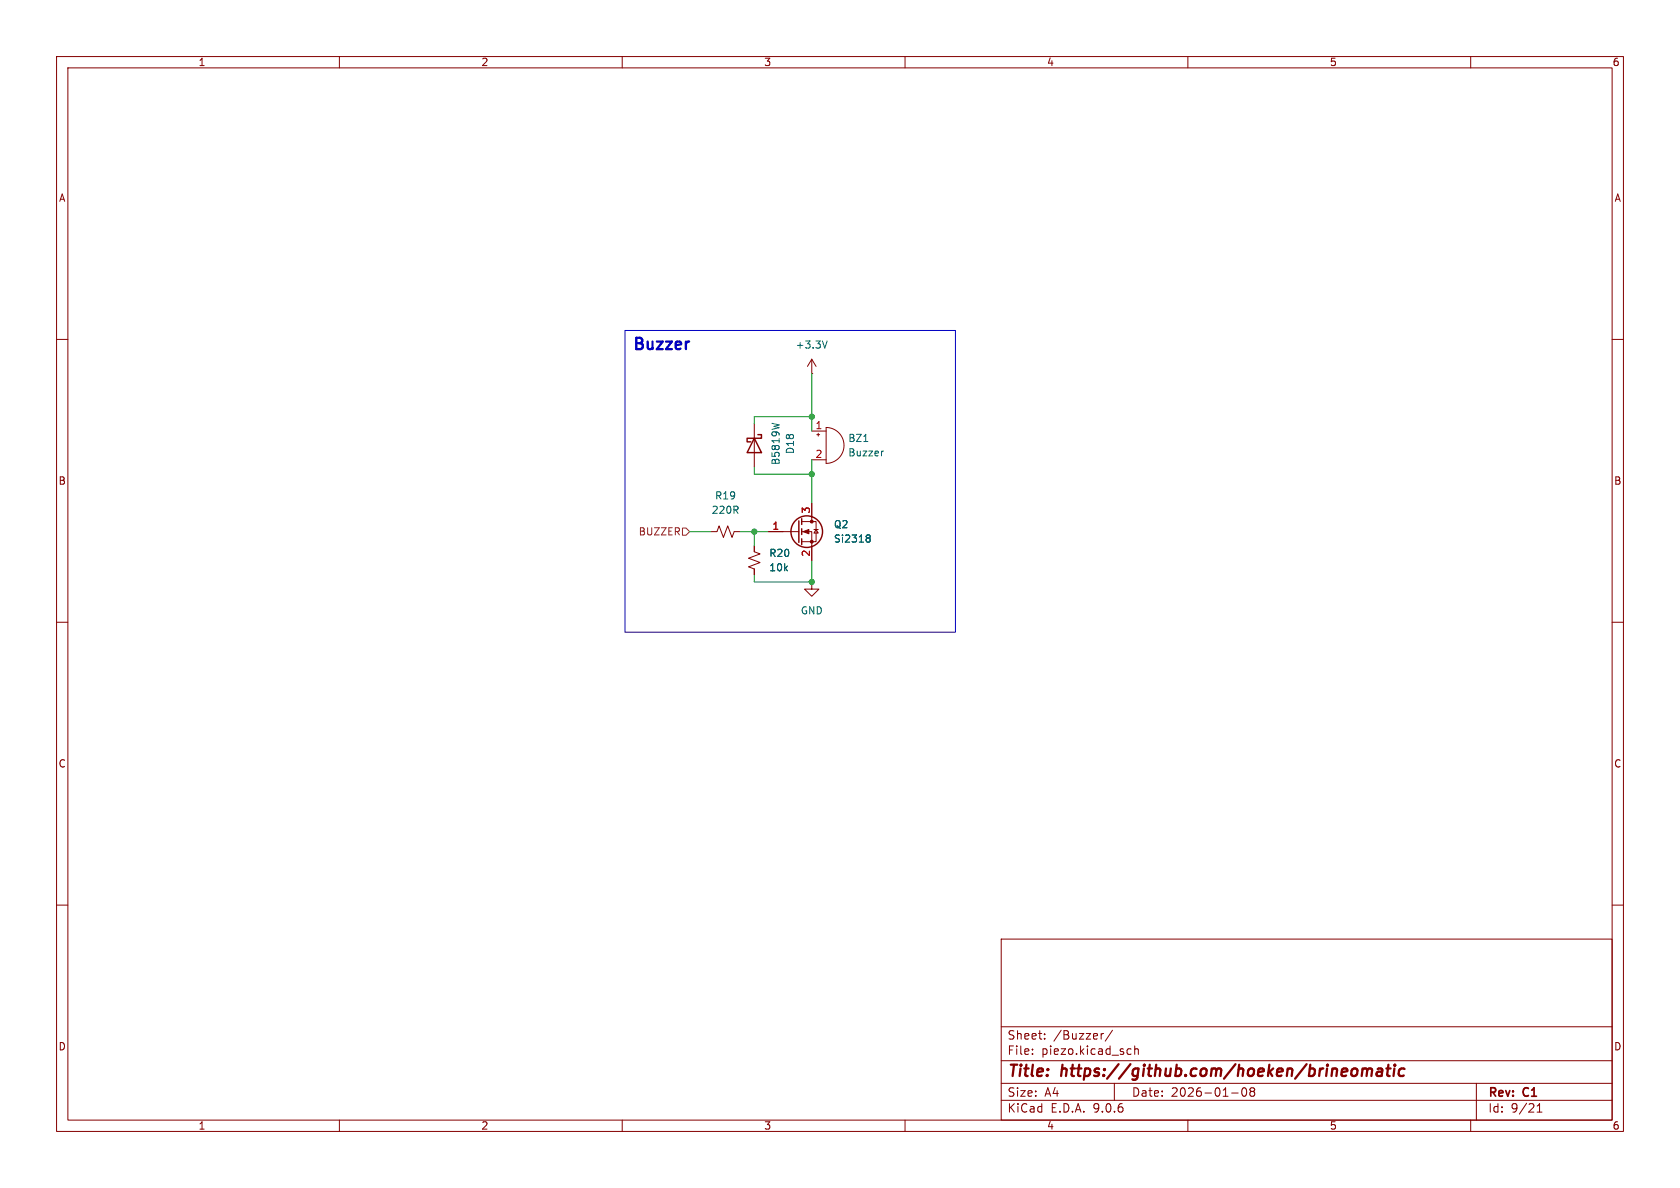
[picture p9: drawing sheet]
<svg xmlns="http://www.w3.org/2000/svg" width="297mm" height="210mm" viewBox="0 0 297 210" stroke-linecap="round" stroke-linejoin="round" font-family="sans-serif">
<g fill="none" stroke="#840000" stroke-width=".18">
<path d="M10 10h277v190h-277zM12 12h273v186h-273zM60 10v2M110 10v2M160 10v2M210 10v2M260 10v2M10 60h2M133.3 74.9v7.7M143.5 66h.1M143.5 63.5v2.5M143.5 76.2h2.5"/>
<path d="M143.5 63.5l-.8 1.3M143.5 63.5l.8 1.3M144.4 76.8h.5M144.7 76.6v.5M146 75.6a3.2 3.2 0 0 1 3.2 3.1 3.2 3.2 0 0 1-3.2 3.2zM285 60h2M125.7 94h1l.4-1 .8 2 .8-2 .7 2 .4-1h1M133.3 96.5v1l1.1 .4-2.1 .8 2.1 .7-2.1 .8 1 .4v1M135.9 94h5.3M141.7 92.2h2.6v3.6h-2.6M141.7 94h1.8v5.1M143.5 88.9v3.3"/>
<path d="M143.5 81.3h2.5M143.9 93.6h.8M144.3 93.6l.4 .6h-.8zM10 110h2M143.5 102.9v1.2h1.3l-1.3 1.3-1.3-1.3h1.3M143.5 102.9h.1M285 110h2M10 160h2M177 166h108v32h-108zM285 160h2M60 198v2M110 198v2"/>
<path d="M160 198v2M177 194.5h108M177 191.5h108M177 187.5h108M177 181.5h108M182.5 186.3v.1M182.5 185.5v.1M184.7 183.6v.1M184.7 182.8v.1M194.7 182.7v1M195.1 182.7l-.3 .1-.1 .2M196.7 182.1l-1.3 2"/>
<path d="M197 191.5v3M199.5 185.4l.5 .1M200 186.3l-.5 .1M200.6 185.5l.2-.1 .4 .1v.9M200.6 184.9v1.5M210 198v2M217.7 193.2h1.2M219.7 192.4a.81 .81 0 0 0 .3 1.4l.2-.1 .2-.5-.2-.8M221 192.4v.3l.2 .2M221.2 192.9l-.2 .3v.5l.2 .1 .5-.1 .1-.2-.1-.4-.2-.2M221.2 192.9h.3M221.7 192.4l.1 .3-.3 .2"/>
<path d="M260 198v2M261 191.5v6.5M271.7 196.6h.9M271.7 195.5l.5-.4v1.5"/>
</g>
<g fill="none" stroke="#840000" stroke-width=".4">
<path d="M240.9 189.1a.49 .49 0 0 1 .8 .1M240.9 188.9l-.2 1.3M241.7 189.2a.5 .5 0 0 1 .8-.2l-.1 1.2M241.7 189.2l-.1 1M243.6 189l.2-.1 .5 .1v1.2M244.4 189.4h-.7a.4 .4 0 0 0-.4 .4 .4 .4 0 0 0 .3 .4l.7-.1M245.1 188.9h.7M245.5 188.2l-.3 1.7 .1 .2 .4 .1M246.5 188.9l-.2 1.3M246.6 188.2v.2M246.6 188.2l-.1 .1 .1 .1M246.6 188.2l.1 .1-.1 .1"/>
<path d="M248.3 189a.66 .66 0 0 0-1 .3v.5l.1 .3 .2 .1 .6-.1"/>
</g>
<g fill="none" stroke="#840000" stroke-width=".25">
<path d="M133.3 77.5l1.3 2.5h-2.5zM134 76.8h.6v.7h-2.5v.6h.6M141.2 92.1v3.8M141.7 91.7v1M141.7 93.5v1M141.7 95.3v1"/>
<circle cx="142.6" cy="94" r="2.79"/>
</g>
<path d="M136.5 74.8l1.2 .3M146.2 60.3l-.4 1.2M152.7 78h.7M156.2 79.7l-.2 .1M153.4 94.6h.2l.2 .2-.2 .3M153.4 95.1h.2M153.6 95.1l.2 .2v.3l-.1 .2h-.3" fill="none" stroke="#006464" stroke-width=".18"/>
<g fill="#840000" stroke="#840000" stroke-width=".18">
<path d="M142 94l1-.4v.8z"/>
<circle cx="143.5" cy="92.2" r=".25"/>
<circle cx="143.5" cy="95.8" r=".25"/>
</g>
<path d="M120.6 93.3h.7l.6 .7-.6 .6h-.7z" fill="none" stroke="#725600" stroke-width=".18"/>
<path d="M143.5 66v10.2M143.5 73.7h-10.2v1.2M121.9 94h3.8M130.8 94h5.1M133.3 82.6v1.2h10.2M133.3 94v2.5M143.5 81.3v7.6M143.5 99.1v3.8h-10.2v-1.3" fill="none" stroke="#009600" stroke-width=".18"/>
<path d="M121.6 60.4h.2" fill="none" stroke="#0000c2" stroke-width=".4"/>
<path d="M110.5 58.4h58.4v53.4h-58.4z" fill="none" stroke="#0000c2" stroke-width=".18"/>
<g fill="#009600" stroke="#009600" stroke-width=".18">
<circle cx="143.5" cy="83.8" r=".46"/>
<circle cx="143.5" cy="73.7" r=".46"/>
<circle cx="143.5" cy="102.9" r=".46"/>
<circle cx="133.3" cy="94" r=".46"/>
</g>
<text font-size="2.8" fill="#0000c2" x="111.8" y="62">Buzzer</text>
<g font-size="2.8" fill="#840000">
<text x="178" y="190.9">Title:</text>
<text x="187.7" y="190.9">https://github.com/hoeken/brineomatic</text>
</g>
<g font-size="2.1" fill="#840000">
<text x="178" y="184">Sheet:</text>
<text x="186.2" y="184">/Buzzer/</text>
<text x="178" y="186.7">File:</text>
<text x="184.1" y="186.7">piezo.kicad_sch</text>
<text x="178" y="196.9">KiCad</text>
<text x="178" y="194.1">Size:</text>
<text x="184.7" y="194.1">A4</text>
<text x="185.7" y="196.9">E.D.A.</text>
<text x="193.3" y="196.9">9.0.6</text>
<text x="200" y="194.1">Date:</text>
<text x="207" y="194.1">2026-01-08</text>
<text x="263" y="194.3">Rev:</text>
<text x="263" y="196.9">Id:</text>
<text x="267.1" y="196.9">9/21</text>
<text x="269.4" y="194.3">C1</text>
</g>
<g font-size="1.8" fill="#840000">
<text x="35" y="11.9">1</text>
<text x="85" y="11.9">2</text>
<text x="135" y="11.9">3</text>
<text x="185" y="11.9">4</text>
<text x="235" y="11.9">5</text>
<text x="285" y="11.9">6</text>
<text x="10.3" y="35.9">A</text>
<text x="285.3" y="35.9">A</text>
<text x="10.3" y="85.9">B</text>
<text x="285.3" y="85.9">B</text>
<text x="10.3" y="135.9">C</text>
<text x="285.3" y="135.9">C</text>
<text x="10.3" y="185.9">D</text>
<text x="285.3" y="185.9">D</text>
<text x="35" y="199.9">1</text>
<text x="85" y="199.9">2</text>
<text x="135" y="199.9">3</text>
<text x="185" y="199.9">4</text>
<text x="235" y="199.9">5</text>
<text x="285" y="199.9">6</text>
</g>
<g font-size="1.8" fill="#006464">
<text x="140.6" y="61.8">+3.3V</text>
<text x="138" y="82.3" transform="rotate(-90 138 82.3)">B5819W</text>
<text x="140.6" y="80.4" transform="rotate(-90 140.6 80.4)">D18</text>
<text x="149.9" y="78.3">BZ1</text>
<text x="149.9" y="80.9">Buzzer</text>
<text x="126.3" y="88.5">R19</text>
<text x="125.7" y="91">220R</text>
<text x="147.3" y="93.6">Q2</text>
<text x="135.9" y="101.2">10k</text>
<text x="135.9" y="98.7">R20</text>
<text x="147.3" y="96.1">Si2318</text>
<text x="141.5" y="108.8">GND</text>
</g>
<g font-size="1.8" fill="#a90000">
<text x="144.1" y="75.9">1</text>
<text x="144.1" y="81">2</text>
<text x="136.5" y="93.7">1</text>
<text x="143.3" y="90.9" transform="rotate(-90 143.3 90.9)">3</text>
<text x="143.3" y="98.5" transform="rotate(-90 143.3 98.5)">2</text>
</g>
<text font-size="1.8" fill="#725600" x="112.8" y="94.8">BUZZER</text>
</svg>
